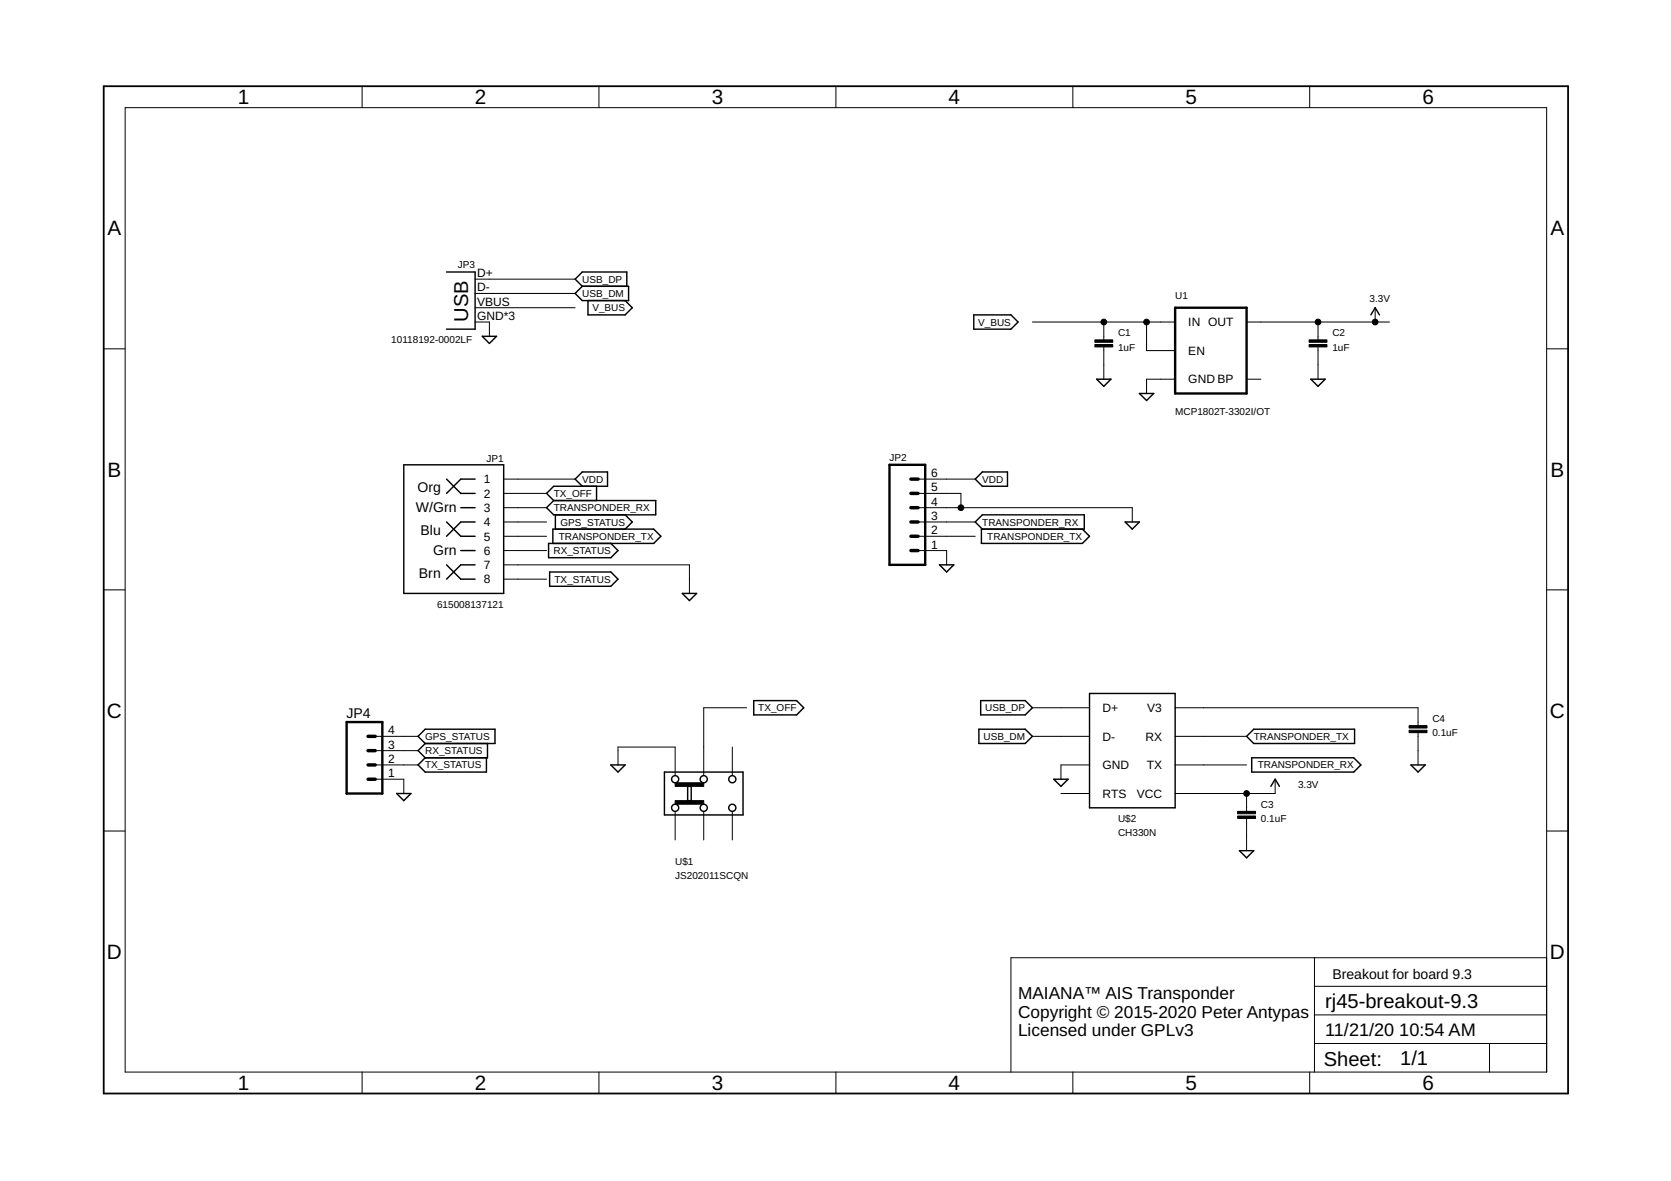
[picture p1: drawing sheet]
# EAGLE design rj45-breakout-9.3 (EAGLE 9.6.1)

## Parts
C1  1uF  CAPACITOR0603  [0603]
C2  1uF  CAPACITOR0603  [0603]
C3  0.1uF  CAPACITOR0603  [0603]
C4  0.1uF  CAPACITOR0603  [0603]
JP1  615008137121  RJ45-8PTH  [RJ45-8]
JP2  M06SILK_FEMALE_PTH  [1X06]
JP3  10118192-0002LF  USB-MICROB  [USB-MICROB]
JP4  M04PTH  [1X04]
U1  MCP1802T-3302I/OT  V_REG_LDOSMD  [SOT23-5]
U$1  JS202011SCQN  [DPDT-SMD]
U$2  CH330N  [SOIC-8]

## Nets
3.3V: C2.P$1 C3.P$1 U1.5(OUT) U$2.5(VCC)
GND: C1.P$2 C2.P$2 C3.P$2 C4.P$2 JP1.7 JP2.1 JP2.4 JP2.5 JP3.GND JP3.MT1(GND) JP3.MT2(GND) JP4.1 U1.2(GND) U$1.P$6 U$2.3(GND)
GPS_STATUS: JP1.4 JP4.4
N$1: C4.P$1 U$2.8(V3)
RX_STATUS: JP1.6 JP4.3
TRANSPONDER_RX: JP1.3 JP2.3 U$2.6(TX)
TRANSPONDER_TX: JP1.5 JP2.2 U$2.7(RX)
TX_OFF: JP1.2 U$1.P$5
TX_STATUS: JP1.8 JP4.2
USB_DM: JP3.D- U$2.2(D-)
USB_DP: JP3.D+ U$2.1(D+)
V_BUS: C1.P$1 JP3.VBUS U1.1(IN) U1.3(EN)
VDD: JP1.1 JP2.6
Unconnected: U1.4(BP) U$1.P$1 U$1.P$2 U$1.P$3 U$1.P$4 U$2.4(RTS)

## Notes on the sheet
- Breakout for board 9.3
- MAIANA™ AIS Transponder
  Copyright © 2015-2020 Peter Antypas
  Licensed under GPLv3

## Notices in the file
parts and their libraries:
SparkFun-Connectors: Licensing: Creative Commons ShareAlike 4.0 International - https://creativecommons.org/licenses/by-sa/4.0
